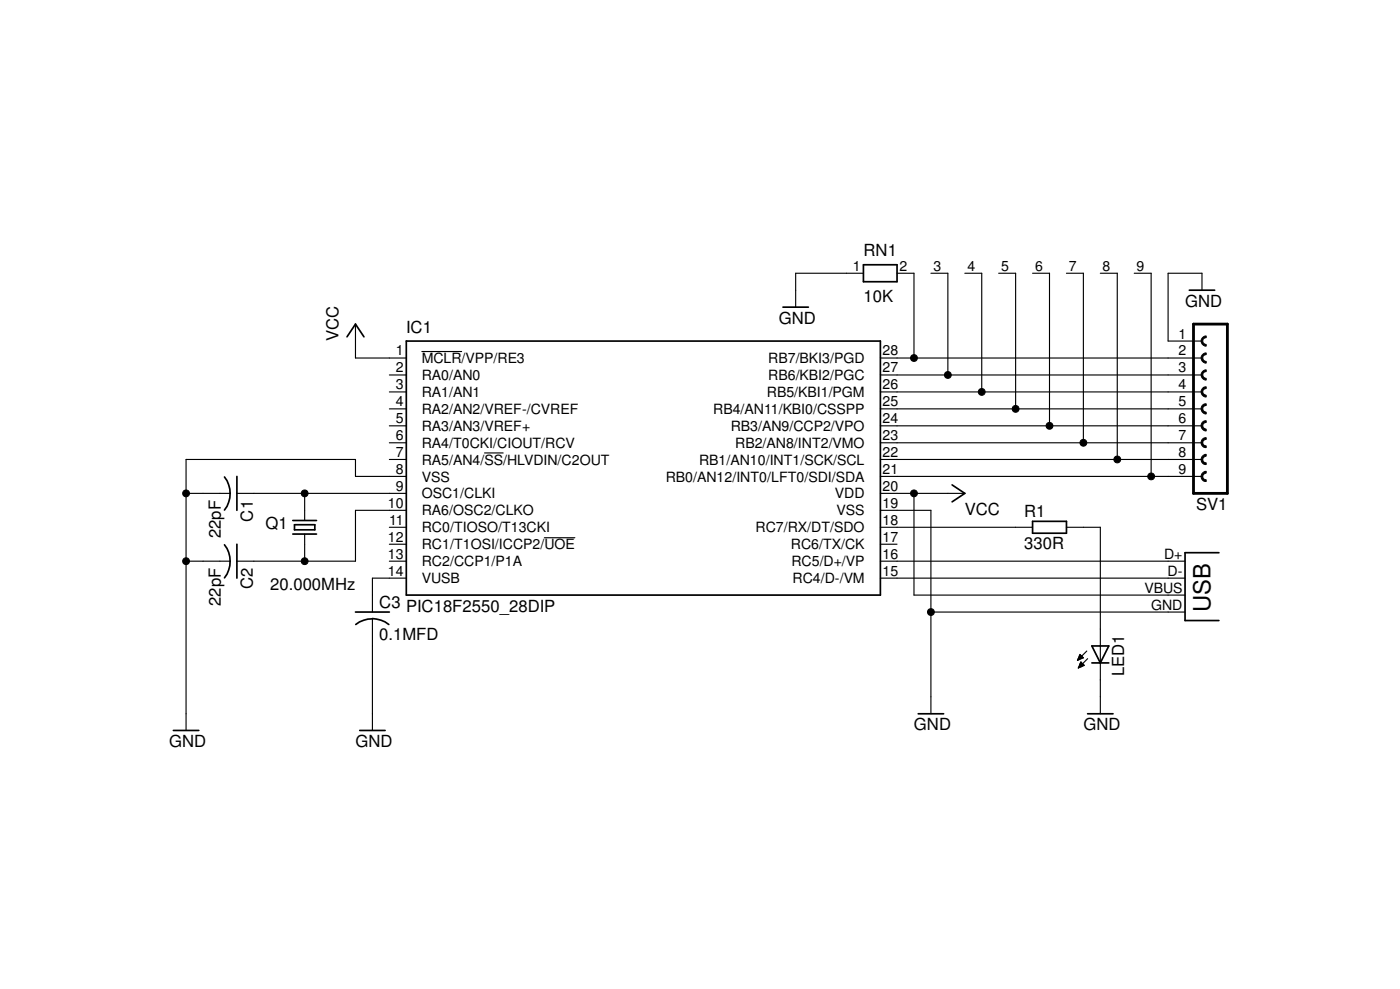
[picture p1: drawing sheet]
<svg xmlns="http://www.w3.org/2000/svg" width="210mm" height="148mm" viewBox="0 0 210 148" stroke-linecap="round" stroke-linejoin="round" font-family="sans-serif">
<g fill="none" stroke="#000" stroke-width=".17">
<path d="M53.3 48.6v5h7.6M58.4 58.7h2.5M58.4 56.2h2.5M63.2 52.7h6M129.5 40.9h-10.2v5.1M132 58.7h48.2M132 56.2h48.2M132 53.6h48.2M134.5 40.9h2.5v12.7M139.6 40.9h2.5v15.3M144.7 40.9h2.5v17.8M149.7 40.9h2.6v20.4"/>
<path d="M154.8 40.9h2.6v22.9M159.9 40.9h2.5v25.4M165 40.9h2.5v27.9M170.1 40.9h2.5v30.5M180.2 43.5v-2.6h-5.1v10.2h5.1M27.9 73.9h6.6M35.5 73.9h25.4M45.7 73.9v4.1M58.4 79h2.5M58.4 68.8h2.5M58.4 66.3h2.5M58.4 63.8h2.5"/>
<path d="M58.4 61.3h2.5M60.9 71.4h-7.6v-2.6h-25.4v40.6M60.9 76.5h-7.6v7.6h-17.8M72.6 67.9h2.8M132 79h22.8M132 71.4h48.2M132 73.9h12.7M132 68.8h48.2M132 66.3h48.2M132 63.8h48.2M132 61.3h48.2M132 76.5h7.6v30.4"/>
<path d="M137 73.9v15.3h40.7M159.9 79h5.1v27.9M27.9 84.1h6.6M45.7 80v4.1M55.8 92.7v16.7M58.4 81.5h2.5M58.4 84.1h2.5M60.9 86.6h-5.1v5.1M81.6 80.6h4.6M132 81.5h2.5M132 84.1h45.7M132 86.6h45.7"/>
<path d="M139.6 91.7h38.1M161.5 98.9h.1M161.6 98.8h.2M161.6 98.7h.4M161.7 98.6h.5M161.7 98.6h.7M161.7 100h.2M161.8 98.5h.5M161.8 99.9h.3M161.8 98.4h.5M161.8 98.3h.4M161.8 99.8h.5"/>
<path d="M161.8 98.2h.3M161.8 99.7h.7M161.9 98.1h.1M161.9 99.6h.6M161.9 99.5h.5M161.9 98l.5 .6-.9 .3zM161.9 99.4h.4M162 99.4h.2M162 99.3h.1M162.1 99.2l-.4 .9M162.1 99.2l.5 .5-.9 .4M162.1 99.2h.1"/>
<path d="M162.9 97.5l-1.4 1.4M163.1 98.7l-1.4 1.4"/>
</g>
<g fill="none" stroke="#000" stroke-width=".25">
<path d="M129.5 39.7h5v2.5h-5zM52 50.5l1.3-1.9 1.3 1.9M60.9 51.1h71.1v38.1h-71.1zM117.4 46h3.8M178.3 43.5h3.8M33.7 71.5a4 4 0 0 1 0 4.9M35.5 71.4v5.1M43.9 78h3.6M44.2 78.6h3v.8h-3zM142.7 72.6l2 1.3-2 1.3M154.8 78.1h5.1v1.8h-5.1zM33.7 81.6a4 4 0 0 1 0 5"/>
<path d="M35.5 81.5v5.1M43.9 80h3.6M53.3 91.7h5.1M55.8 92.7a4.2 4.2 0 0 1 2.5 .9M55.8 92.7a4 4 0 0 0-2.5 .9M163.7 96.8h2.5l-1.2 2.5zM163.7 99.3h2.5M182.8 82.8h-5.1v10.2h5.1M26 109.4h3.8M53.9 109.4h3.8M137.7 106.9h3.8M163.1 106.9h3.8"/>
</g>
<path d="M178.9 48.6h5.1v25.3h-5.1z" fill="none" stroke="#000" stroke-width=".42"/>
<g fill="#000">
<path d="M180.2 55.8l.5-.4h.1v.3a.51 .51 0 0 0-.5 .5 .51 .51 0 0 0 .5 .5v.2a.76 .76 0 0 1-.6-1.1z" fill-rule="evenodd"/>
<path d="M180.2 53.2l.5-.3h.1v.2a.51 .51 0 0 0-.5 .5 .51 .51 0 0 0 .5 .5v.3a.76 .76 0 0 1-.6-1.2z" fill-rule="evenodd"/>
<path d="M180.2 50.7l.5-.4h.1v.3a.51 .51 0 0 0-.5 .5 .51 .51 0 0 0 .5 .5v.3a.76 .76 0 0 1-.6-1.2z" fill-rule="evenodd"/>
<path d="M180.4 58h.4v.2a.51 .51 0 0 0-.5 .5 .51 .51 0 0 0 .5 .5v.3a.79 .79 0 0 1-.7-.6 .79 .79 0 0 1 .3-.9z" fill-rule="evenodd"/>
<path d="M180.2 60.8l.5-.3h.1v.2a.51 .51 0 0 0-.5 .6 .51 .51 0 0 0 .5 .5v.2a.78 .78 0 0 1-.6-1.2z" fill-rule="evenodd"/>
<path d="M180.2 63.3l.5-.3h.1v.3a.51 .51 0 0 0-.5 .5 .51 .51 0 0 0 .5 .5v.3a.78 .78 0 0 1-.6-1.3z" fill-rule="evenodd"/>
<path d="M180.2 65.9l.5-.3h.1v.2a.49 .49 0 0 0-.5 .5 .49 .49 0 0 0 .5 .5v.3a.74 .74 0 0 1-.6-.4 .74 .74 0 0 1 0-.8z" fill-rule="evenodd"/>
<path d="M180.2 68.4l.5-.3h.1v.2a.51 .51 0 0 0-.5 .5 .51 .51 0 0 0 .5 .5v.3a.74 .74 0 0 1-.6-.4 .74 .74 0 0 1 0-.8z" fill-rule="evenodd"/>
<path d="M180.2 71l.5-.4h.1v.3a.51 .51 0 0 0-.5 .5 .51 .51 0 0 0 .5 .5v.2a.74 .74 0 0 1-.6-.4 .74 .74 0 0 1 0-.7z" fill-rule="evenodd"/>
<circle cx="137" cy="53.6" r=".51"/>
<circle cx="142.1" cy="56.2" r=".51"/>
<circle cx="147.2" cy="58.7" r=".51"/>
<circle cx="27.9" cy="73.9" r=".51"/>
<circle cx="45.7" cy="73.9" r=".51"/>
<circle cx="137" cy="73.9" r=".51"/>
<circle cx="152.3" cy="61.3" r=".51"/>
<circle cx="157.3" cy="63.8" r=".51"/>
<circle cx="162.4" cy="66.3" r=".51"/>
<circle cx="167.5" cy="68.8" r=".51"/>
<circle cx="172.6" cy="71.4" r=".51"/>
<circle cx="27.9" cy="84.1" r=".51"/>
<circle cx="45.7" cy="84.1" r=".51"/>
<circle cx="139.6" cy="91.7" r=".51"/>
</g>
<g fill="none" stroke="#000" stroke-width=".15">
<path d="M180.2 55.8l.5-.4h.1v.3a.51 .51 0 0 0-.5 .5 .51 .51 0 0 0 .5 .5v.2a.76 .76 0 0 1-.6-1.1zM180.2 53.2l.5-.3h.1v.2a.51 .51 0 0 0-.5 .5 .51 .51 0 0 0 .5 .5v.3a.76 .76 0 0 1-.6-1.2zM180.2 50.7l.5-.4h.1v.3a.51 .51 0 0 0-.5 .5 .51 .51 0 0 0 .5 .5v.3a.76 .76 0 0 1-.6-1.2zM180.4 58h.4v.2a.51 .51 0 0 0-.5 .5 .51 .51 0 0 0 .5 .5v.3a.79 .79 0 0 1-.7-.6 .79 .79 0 0 1 .3-.9zM180.2 60.8l.5-.3h.1v.2a.51 .51 0 0 0-.5 .6 .51 .51 0 0 0 .5 .5v.2a.78 .78 0 0 1-.6-1.2zM180.2 63.3l.5-.3h.1v.3a.51 .51 0 0 0-.5 .5 .51 .51 0 0 0 .5 .5v.3a.78 .78 0 0 1-.6-1.3zM180.2 65.9l.5-.3h.1v.2a.49 .49 0 0 0-.5 .5 .49 .49 0 0 0 .5 .5v.3a.74 .74 0 0 1-.6-.4 .74 .74 0 0 1 0-.8zM180.2 68.4l.5-.3h.1v.2a.51 .51 0 0 0-.5 .5 .51 .51 0 0 0 .5 .5v.3a.74 .74 0 0 1-.6-.4 .74 .74 0 0 1 0-.8zM180.2 71l.5-.4h.1v.3a.51 .51 0 0 0-.5 .5 .51 .51 0 0 0 .5 .5v.2a.74 .74 0 0 1-.6-.4 .74 .74 0 0 1 0-.7z"/>
<circle cx="137" cy="53.6" r=".51"/>
<circle cx="142.1" cy="56.2" r=".51"/>
<circle cx="147.2" cy="58.7" r=".51"/>
<circle cx="27.9" cy="73.9" r=".51"/>
<circle cx="45.7" cy="73.9" r=".51"/>
<circle cx="137" cy="73.9" r=".51"/>
<circle cx="152.3" cy="61.3" r=".51"/>
<circle cx="157.3" cy="63.8" r=".51"/>
<circle cx="162.4" cy="66.3" r=".51"/>
<circle cx="167.5" cy="68.8" r=".51"/>
<circle cx="172.6" cy="71.4" r=".51"/>
<circle cx="27.9" cy="84.1" r=".51"/>
<circle cx="45.7" cy="84.1" r=".51"/>
<circle cx="139.6" cy="91.7" r=".51"/>
</g>
<text font-size="3.6" x="181.5" y="91.7" transform="rotate(-90 181.5 91.7)">USB</text>
<g font-size="2.5">
<text x="129.5" y="38.4">RN1</text>
<text x="129.5" y="45.3">10K</text>
<text x="177.7" y="46">GND</text>
<text x="50.8" y="51.1" transform="rotate(-90 50.8 51.1)">VCC</text>
<text x="60.9" y="49.8">IC1</text>
<text x="116.8" y="48.6">GND</text>
<text x="144.7" y="77.2">VCC</text>
<text x="153.5" y="77.5">R1</text>
<text x="179.3" y="76.5">SV1</text>
<text x="33.1" y="80.6" transform="rotate(-90 33.1 80.6)">22pF</text>
<text x="37.9" y="78.1" transform="rotate(-90 37.9 78.1)">C1</text>
<text x="39.8" y="79.2">Q1</text>
<text x="153.5" y="82.3">330R</text>
<text x="37.9" y="88.3" transform="rotate(-90 37.9 88.3)">C2</text>
<text x="40.5" y="88.4">20.000MHz</text>
<text x="33.1" y="90.8" transform="rotate(-90 33.1 90.8)">22pF</text>
<text x="56.9" y="95.9">0.1MFD</text>
<text x="56.9" y="91.1">C3</text>
<text x="60.9" y="91.7">PIC18F2550_28DIP</text>
<text x="168.5" y="101.3" transform="rotate(-90 168.5 101.3)">LED1</text>
<text x="25.4" y="112">GND</text>
<text x="53.3" y="112">GND</text>
<text x="137" y="109.4">GND</text>
<text x="162.4" y="109.4">GND</text>
</g>
<g font-size="2.1">
<text x="127.9" y="40.6">1</text>
<text x="134.9" y="40.6">2</text>
<text x="140" y="40.6">3</text>
<text x="145" y="40.6">4</text>
<text x="150.1" y="40.6">5</text>
<text x="155.2" y="40.6">6</text>
<text x="160.3" y="40.6">7</text>
<text x="165.3" y="40.6">8</text>
<text x="170.4" y="40.6">9</text>
<text x="59.4" y="53.3">1</text>
<text x="132.3" y="53.3">28</text>
<text x="176.7" y="50.8">1</text>
<text x="176.7" y="53.3">2</text>
<text x="59.4" y="55.8">2</text>
<text x="59.4" y="58.3">3</text>
<text x="63.2" y="56.9">RA0/AN0</text>
<text x="63.2" y="59.5">RA1/AN1</text>
<text x="63.2" y="54.4">MCLR/VPP/RE3</text>
<text x="115" y="59.5">RB5/KBI1/PGM</text>
<text x="115.2" y="56.9">RB6/KBI2/PGC</text>
<text x="115.2" y="54.4">RB7/BKI3/PGD</text>
<text x="132.3" y="58.3">26</text>
<text x="132.3" y="55.8">27</text>
<text x="176.7" y="55.8">3</text>
<text x="176.7" y="58.3">4</text>
<text x="59.4" y="60.9">4</text>
<text x="59.4" y="63.4">5</text>
<text x="59.4" y="66">6</text>
<text x="63.2" y="62">RA2/AN2/VREF-/CVREF</text>
<text x="63.2" y="64.6">RA3/AN3/VREF+</text>
<text x="106.9" y="62">RB4/AN11/KBI0/CSSPP</text>
<text x="109.6" y="64.6">RB3/AN9/CCP2/VPO</text>
<text x="132.3" y="66">23</text>
<text x="132.3" y="63.4">24</text>
<text x="132.3" y="60.9">25</text>
<text x="176.7" y="60.9">5</text>
<text x="176.7" y="63.4">6</text>
<text x="176.7" y="66">7</text>
<text x="59.4" y="71">8</text>
<text x="59.4" y="68.5">7</text>
<text x="63.2" y="67.1">RA4/T0CKI/CIOUT/RCV</text>
<text x="63.2" y="69.6">RA5/AN4/SS/HLVDIN/C2OUT</text>
<text x="104.8" y="69.6">RB1/AN10/INT1/SCK/SCL</text>
<text x="110.2" y="67.1">RB2/AN8/INT2/VMO</text>
<text x="132.3" y="71">21</text>
<text x="132.3" y="68.5">22</text>
<text x="176.7" y="68.5">8</text>
<text x="176.7" y="71">9</text>
<text x="58.2" y="76.1">10</text>
<text x="59.4" y="73.6">9</text>
<text x="63.2" y="72.1">VSS</text>
<text x="63.2" y="74.7">OSC1/CLKI</text>
<text x="63.2" y="77.2">RA6/OSC2/CLKO</text>
<text x="99.8" y="72.1">RB0/AN12/INT0/LFT0/SDI/SDA</text>
<text x="125.2" y="74.7">VDD</text>
<text x="125.4" y="77.2">VSS</text>
<text x="132.3" y="76.1">19</text>
<text x="132.3" y="73.6">20</text>
<text x="58.2" y="81.2">12</text>
<text x="58.2" y="83.7">13</text>
<text x="58.3" y="78.7">11</text>
<text x="63.2" y="79.8">RC0/TIOSO/T13CKI</text>
<text x="63.2" y="82.3">RC1/T1OSI/ICCP2/UOE</text>
<text x="113.3" y="79.8">RC7/RX/DT/SDO</text>
<text x="118.6" y="82.3">RC6/TX/CK</text>
<text x="132.3" y="78.7">18</text>
<text x="132.3" y="83.7">16</text>
<text x="132.3" y="81.2">17</text>
<text x="174.5" y="83.7">D+</text>
<text x="58.2" y="86.3">14</text>
<text x="63.2" y="84.8">RC2/CCP1/P1A</text>
<text x="63.2" y="87.4">VUSB</text>
<text x="118.7" y="84.8">RC5/D+/VP</text>
<text x="118.8" y="87.4">RC4/D-/VM</text>
<text x="132.3" y="86.3">15</text>
<text x="171.6" y="88.8">VBUS</text>
<text x="175" y="86.3">D-</text>
<text x="172.6" y="91.4">GND</text>
</g>
</svg>
